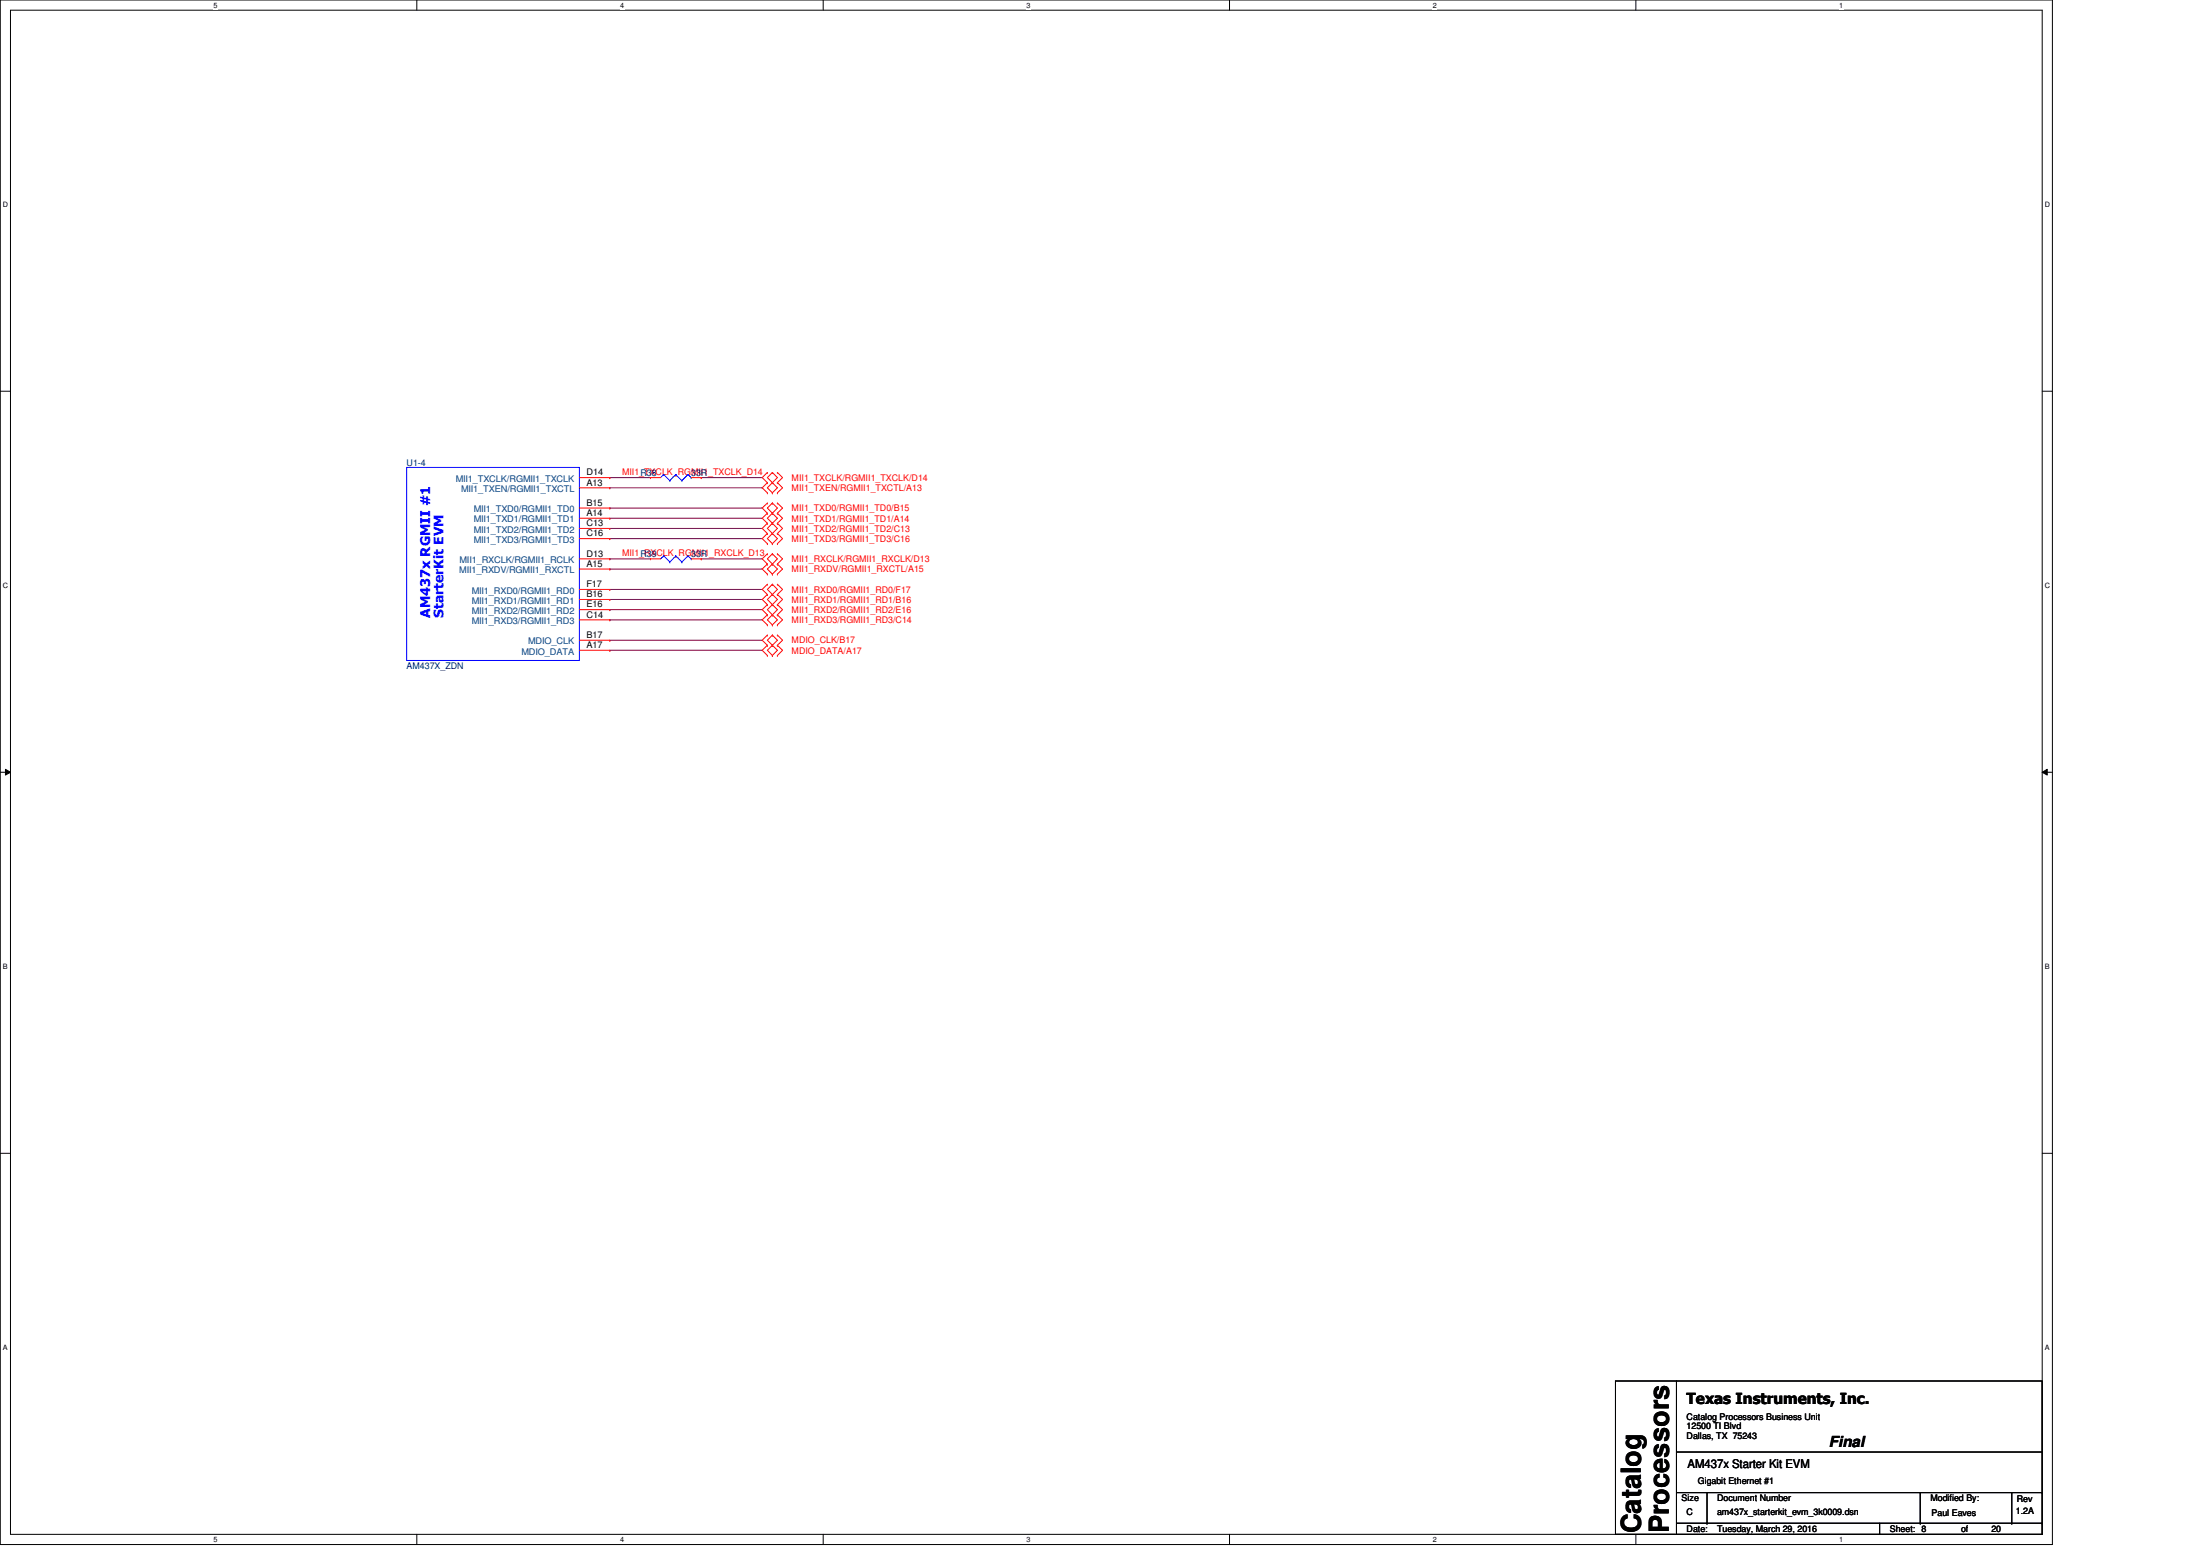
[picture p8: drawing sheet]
<svg xmlns="http://www.w3.org/2000/svg" width="297mm" height="210mm" viewBox="0 0 297 210" stroke-linecap="round" stroke-linejoin="round" font-family="sans-serif">
<path d="M0 0h277.1v208.5h-277.1zM1.4 1.4h274.3v205.7h-274.3z" fill="none" stroke="#000" stroke-width=".14"/>
<g fill="#fff">
<path d="M28.8 .1h.6v1.1h-.6z"/>
<path d="M28.8 207.3h.6v1.1h-.6z"/>
</g>
<path d="M56.3 0v1.4M56.3 207.1v1.4" fill="none" stroke="#000" stroke-width=".14"/>
<g fill="#fff">
<path d="M83.7 .1h.6v1.1h-.6z"/>
<path d="M83.7 207.3h.6v1.1h-.6z"/>
</g>
<path d="M111.1 0v1.4M111.1 207.1v1.4" fill="none" stroke="#000" stroke-width=".14"/>
<g fill="#fff">
<path d="M138.6 .1h.5v1.1h-.5z"/>
<path d="M138.6 207.3h.5v1.1h-.5z"/>
</g>
<path d="M166 0v1.4M166 207.1v1.4" fill="none" stroke="#000" stroke-width=".14"/>
<g fill="#fff">
<path d="M193.4 .1h.6v1.1h-.6z"/>
<path d="M193.4 207.3h.6v1.1h-.6z"/>
</g>
<path d="M220.9 0v1.4M220.9 207.1v1.4" fill="none" stroke="#000" stroke-width=".14"/>
<g fill="#fff">
<path d="M248.3 .1h.6v1.1h-.6z"/>
<path d="M248.3 207.3h.6v1.1h-.6z"/>
<path d="M.4 27.1h.7v1.1h-.7z"/>
<path d="M276.1 27.1h.7v1.1h-.7z"/>
<path d="M.4 78.5h.7v1.1h-.7z"/>
<path d="M276.1 78.5h.7v1.1h-.7z"/>
</g>
<path d="M0 52.8h1.4M275.7 52.8h1.4" fill="none" stroke="#000" stroke-width=".14"/>
<g fill="#fff">
<path d="M.4 130h.7v1.1h-.7z"/>
<path d="M276.1 130h.6v1.1h-.6z"/>
</g>
<path d="M0 104.2h1.4M.7 103.8l.7 .4-.7 .4zM275.7 104.2l.7-.4v.8zM275.7 104.2h1.4" fill="none" stroke="#000" stroke-width=".14"/>
<path d="M.7 103.8l.7 .4-.7 .4zM275.7 104.2l.7-.4v.8z" fill="#000"/>
<g fill="#fff">
<path d="M.4 181.4h.7v1.1h-.7z"/>
<path d="M276.1 181.4h.6v1.1h-.6z"/>
</g>
<g fill="none" stroke="#000" stroke-width=".14">
<path d="M0 155.7h1.4M275.7 155.7h1.4M218.1 186.4h57.6v20.7h-57.6zM226.4 186.4v20.6M226.4 196h49.3M275.7 196h.1M226.4 207h.1M226.4 201.5h49.3M226.4 205.6h49.3M230.5 205.6h.1M230.5 201.5v4.1M253.8 207h.1"/>
<path d="M253.8 205.6v1.4M259.3 205.6h.1M259.3 201.5v4.1M271.6 205.6h.1M271.6 201.5v4.1M275.7 201.5h.1M275.7 205.6h.1"/>
</g>
<g fill="none" stroke="#800040" stroke-width=".14">
<path d="M82.3 64.5h.1M82.3 65.8h.1M82.3 68.6h.1M82.3 70h.1M82.3 71.3h.1M82.3 72.7h.1M82.3 75.4h.1M82.3 76.8h.1M82.3 79.6h.1M82.3 64.5h5.5M82.3 65.8h20.6M82.3 68.6h20.6"/>
<path d="M82.3 70h20.6M82.3 71.3h20.6M82.3 72.7h20.6M82.3 75.4h5.5M82.3 76.8h20.6M82.3 79.6h20.6M94.7 64.5h.1M94.7 75.4h.1M94.7 64.5h8.2M94.7 75.4h8.2M82.3 80.9h.1M82.3 82.3h.1"/>
<path d="M82.3 83.7h.1M82.3 86.4h.1M82.3 87.8h.1M82.3 80.9h20.6M82.3 82.3h20.6M82.3 83.7h20.6M82.3 86.4h20.6M82.3 87.8h20.6"/>
</g>
<g fill="none" stroke="#f00" stroke-width=".14">
<path d="M78.2 64.5h4.1M78.2 65.8h4.1M78.2 68.6h4.1M78.2 70h4.1M78.2 71.3h4.1M78.2 72.7h4.1M78.2 75.4h4.1M78.2 76.8h4.1M78.2 79.6h4.1M82.3 64.5h.1M82.3 65.8h.1M82.3 68.6h.1"/>
<path d="M82.3 70h.1M82.3 71.3h.1M82.3 72.7h.1M82.3 75.4h.1M82.3 76.8h.1M82.3 79.6h.1M87.8 64.5h.1M87.8 75.4h.1M87.8 64.5h1.4M87.8 75.4h1.4M93.3 64.5h1.4M93.3 75.4h1.4"/>
<path d="M94.7 64.5h.1M94.7 75.4h.1M103.6 63.8h.1M103.6 65.2h.1M103.6 66.5h.1M103.6 67.9h.1M103.6 69.3h.1M103.6 70.6h.1M103.6 72h.1M103.6 73.4h.1M103.6 74.8h.1M103.6 76.1h.1"/>
<path d="M103.6 77.5h.1M103.6 78.9h.1M103.6 63.8l-.7 .7 .7 .7M103.6 65.2l-.7 .6 .7 .7M103.6 67.9l-.7 .7 .7 .7M103.6 70.6l-.7 .7 .7 .7M103.6 69.3l-.7 .7 .7 .6M103.6 72l-.7 .7 .7 .7M103.6 74.8l-.7 .6 .7 .7M103.6 76.1l-.7 .7 .7 .7M103.6 78.9l-.7 .7 .7 .6M104.3 65.2h.1"/>
<path d="M104.3 63.8h.1M104.3 66.5h.1M104.3 69.3h.1M104.3 67.9h.1M104.3 70.6h.1M104.3 72h.1M104.3 73.4h.1M104.3 76.1h.1M104.3 74.8h.1M104.3 77.5h.1M104.3 78.9h.1M104.3 63.8l-.7 .7 .7 .7"/>
<path d="M104.3 63.8l.7 .7-.7 .7M104.3 65.2l-.7 .6 .7 .7M104.3 65.2l.7 .6-.7 .7M104.3 67.9l-.7 .7 .7 .7M104.3 67.9l.7 .7-.7 .7M104.3 69.3l-.7 .7 .7 .6M104.3 69.3l.7 .7-.7 .6M104.3 70.6l-.7 .7 .7 .7M104.3 70.6l.7 .7-.7 .7M104.3 72l-.7 .7 .7 .7M104.3 72l.7 .7-.7 .7M104.3 74.8l-.7 .6 .7 .7"/>
<path d="M104.3 74.8l.7 .6-.7 .7M104.3 76.1l-.7 .7 .7 .7M104.3 76.1l.7 .7-.7 .7M104.3 78.9l-.7 .7 1.4 1.3-.7 .7M104.3 78.9l.7 .7-1.4 1.3 .7 .7M105 63.8h.1M105 65.2h.1M105 66.5h.1M105 67.9h.1M105 69.3h.1M105 70.6h.1M105 72h.1"/>
<path d="M105 73.4h.1M105 74.8h.1M105 76.1h.1M105 77.5h.1M105 78.9h.1M105 63.8l.7 .7-.7 .7M105 65.2l.7 .6-.7 .7M105 70.6l.7 .7-.7 .7M105 67.9l.7 .7-.7 .7M105 69.3l.7 .7-.7 .6M105 72l.7 .7-.7 .7M105 74.8l.7 .6-.7 .7"/>
<path d="M105 76.1l.7 .7-.7 .7M105 78.9l.7 .7-.7 .6M78.2 80.9h4.1M78.2 82.3h4.1M78.2 83.7h4.1M78.2 86.4h4.1M78.2 87.8h4.1M82.3 80.9h.1M82.3 82.3h.1M82.3 83.7h.1M82.3 86.4h.1M82.3 87.8h.1"/>
<path d="M103.6 80.2h.1M103.6 81.6h.1M103.6 83h.1M103.6 84.3h.1M103.6 85.7h.1M103.6 87.1h.1M103.6 88.5h.1M103.6 80.2l-.7 .7 .7 .7M103.6 81.6l-.7 .7 .7 .7M103.6 83l-.7 .7 .7 .6M103.6 85.7l-.7 .7 .7 .7M103.6 87.1l-.7 .7 .7 .7"/>
<path d="M104.3 80.2h.1M104.3 81.6h.1M104.3 83h.1M104.3 84.3h.1M104.3 87.1h.1M104.3 85.7h.1M104.3 88.5h.1M104.3 81.6l-.7 .7 .7 .7M104.3 81.6l.7 .7-.7 .7M104.3 83l-.7 .7 .7 .6M104.3 83l.7 .7-.7 .6M104.3 85.7l-.7 .7 1.4 1.4-.7 .7"/>
<path d="M104.3 85.7l.7 .7-1.4 1.4 .7 .7M105 80.2h.1M105 81.6h.1M105 83h.1M105 84.3h.1M105 85.7h.1M105 87.1h.1M105 88.5h.1M105 80.2l.7 .7-.7 .7M105 81.6l.7 .7-.7 .7M105 83l.7 .7-.7 .6M105 85.7l.7 .7-.7 .7"/>
<path d="M105 87.1l.7 .7-.7 .7"/>
</g>
<g fill="none" stroke="#00f" stroke-width=".14">
<path d="M54.9 63.1h23.3v26.1h-23.3zM89.6 64.1h.1M89.6 75h.1M89.6 64.1l.8 .8M89.6 64.1l-.4 .4M89.6 75l.8 .9M89.6 75l-.4 .4M90.4 64.9h.1M90.4 75.9h.1M91.2 64.1h.1M91.2 75h.1M91.2 64.1l-.8 .8"/>
<path d="M91.2 64.1l.9 .8M91.2 75l-.8 .9M91.2 75l.9 .9M92.1 64.9h.1M92.1 75.9h.1M92.9 64.1h.1M92.9 75h.1M92.9 64.1l-.8 .8M92.9 64.1l.4 .4M92.9 75l-.8 .9M92.9 75l.4 .4M93.3 64.5h.1"/>
<path d="M93.3 75.4h.1"/>
</g>
<g font-size="3.7">
<text x="221.5" y="207" transform="rotate(-90 221.5 207)">Catalog</text>
<text x="225.3" y="207" transform="rotate(-90 225.3 207)">Processors</text>
</g>
<g font-size="2.1">
<text x="227.7" y="189.5">Texas Instruments, Inc.</text>
<text x="246.9" y="195.3">Final</text>
</g>
<g font-size="1.8" fill="#00f">
<text x="58.1" y="83.4" transform="rotate(-90 58.1 83.4)">AM437x RGMII #1</text>
<text x="59.9" y="83.4" transform="rotate(-90 59.9 83.4)">StarterKit EVM</text>
</g>
<text font-size="1.6" x="227.9" y="198.2">AM437x Starter Kit EVM</text>
<g font-size="1.2" fill="#000080">
<text x="54.9" y="62.8">U1-4</text>
<text x="86.5" y="64.2">R38</text>
<text x="93.3" y="64.2">33R</text>
<text x="86.5" y="75.2">R39</text>
<text x="93.3" y="75.2">33R</text>
<text x="54.9" y="90.3">AM437X_ZDN</text>
</g>
<g font-size="1.2" fill="#004080">
<text x="61.5" y="65">MII1_TXCLK/RGMII1_TXCLK</text>
<text x="62.3" y="66.4">MII1_TXEN/RGMII1_TXCTL</text>
<text x="64" y="69.2">MII1_TXD0/RGMII1_TD0</text>
<text x="64" y="70.5">MII1_TXD1/RGMII1_TD1</text>
<text x="64" y="71.9">MII1_TXD2/RGMII1_TD2</text>
<text x="62" y="77.4">MII1_RXDV/RGMII1_RXCTL</text>
<text x="62.1" y="76">MII1_RXCLK/RGMII1_RCLK</text>
<text x="64" y="73.3">MII1_TXD3/RGMII1_TD3</text>
<text x="63.7" y="80.1">MII1_RXD0/RGMII1_RD0</text>
<text x="63.7" y="81.5">MII1_RXD1/RGMII1_RD1</text>
<text x="63.7" y="82.9">MII1_RXD2/RGMII1_RD2</text>
<text x="63.7" y="84.2">MII1_RXD3/RGMII1_RD3</text>
<text x="70.4" y="88.3">MDIO_DATA</text>
<text x="71.3" y="87">MDIO_CLK</text>
</g>
<g font-size="1.2">
<text x="79.2" y="64.2">D14</text>
<text x="79.2" y="65.6">A13</text>
<text x="79.2" y="68.3">B15</text>
<text x="79.2" y="69.7">A14</text>
<text x="79.2" y="71">C13</text>
<text x="79.2" y="72.4">C16</text>
<text x="79.2" y="75.1">D13</text>
<text x="79.2" y="76.5">A15</text>
<text x="79.2" y="79.3">F17</text>
<text x="79.2" y="80.6">B16</text>
<text x="79.2" y="82">E16</text>
<text x="79.2" y="83.4">C14</text>
<text x="79.2" y="86.1">B17</text>
<text x="79.2" y="87.5">A17</text>
<text x="227.7" y="191.6">Catalog Processors Business Unit</text>
<text x="227.7" y="192.9">12500 TI Blvd</text>
<text x="227.7" y="194.2">Dallas, TX 75243</text>
<text x="227.1" y="202.6">Size</text>
<text x="229.2" y="200.3">Gigabit Ethernet #1</text>
<text x="231.8" y="202.6">Document Number</text>
<text x="260.6" y="202.6">Modified By:</text>
<text x="272.3" y="202.8">Rev</text>
<text x="227.7" y="206.7">Date:</text>
<text x="227.7" y="204.5">C</text>
<text x="231.8" y="206.9">Tuesday, March 29, 2016</text>
<text x="231.8" y="204.5">am437x_starterkit_evm_3k0009.dsn</text>
<text x="255.2" y="206.7">Sheet: 8</text>
<text x="260.8" y="204.7">Paul Eaves</text>
<text x="264.8" y="206.7">of</text>
<text x="268.9" y="206.9">20</text>
<text x="272.2" y="204.4">1.2A</text>
</g>
<g font-size="1.2" fill="#f00">
<text x="84" y="64.1">MII1_TXCLK_RGMII1_TXCLK_D14</text>
<text x="106.9" y="64.9">MII1_TXCLK/RGMII1_TXCLK/D14</text>
<text x="106.9" y="66.3">MII1_TXEN/RGMII1_TXCTL/A13</text>
<text x="106.9" y="69">MII1_TXD0/RGMII1_TD0/B15</text>
<text x="106.9" y="70.4">MII1_TXD1/RGMII1_TD1/A14</text>
<text x="106.9" y="71.8">MII1_TXD2/RGMII1_TD2/C13</text>
<text x="84" y="75.1">MII1_RXCLK_RGMII1_RXCLK_D13</text>
<text x="106.9" y="73.1">MII1_TXD3/RGMII1_TD3/C16</text>
<text x="106.9" y="75.9">MII1_RXCLK/RGMII1_RXCLK/D13</text>
<text x="106.9" y="77.3">MII1_RXDV/RGMII1_RXCTL/A15</text>
<text x="106.9" y="80">MII1_RXD0/RGMII1_RD0/F17</text>
<text x="106.9" y="81.4">MII1_RXD1/RGMII1_RD1/B16</text>
<text x="106.9" y="82.7">MII1_RXD2/RGMII1_RD2/E16</text>
<text x="106.9" y="84.1">MII1_RXD3/RGMII1_RD3/C14</text>
<text x="106.9" y="86.8">MDIO_CLK/B17</text>
<text x="106.9" y="88.2">MDIO_DATA/A17</text>
</g>
<g font-size="1">
<text x="28.8" y="1">5</text>
<text x="83.7" y="1">4</text>
<text x="138.6" y="1">3</text>
<text x="193.4" y="1">2</text>
<text x="248.3" y="1">1</text>
<text x=".4" y="28">D</text>
<text x="276.1" y="28">D</text>
<text x=".4" y="79.4">C</text>
<text x="276.1" y="79.4">C</text>
<text x=".4" y="130.9">B</text>
<text x="276.1" y="130.9">B</text>
<text x=".4" y="182.3">A</text>
<text x="276.1" y="182.3">A</text>
<text x="28.8" y="208.2">5</text>
<text x="83.7" y="208.2">4</text>
<text x="138.6" y="208.2">3</text>
<text x="193.4" y="208.2">2</text>
<text x="248.3" y="208.2">1</text>
</g>
</svg>
